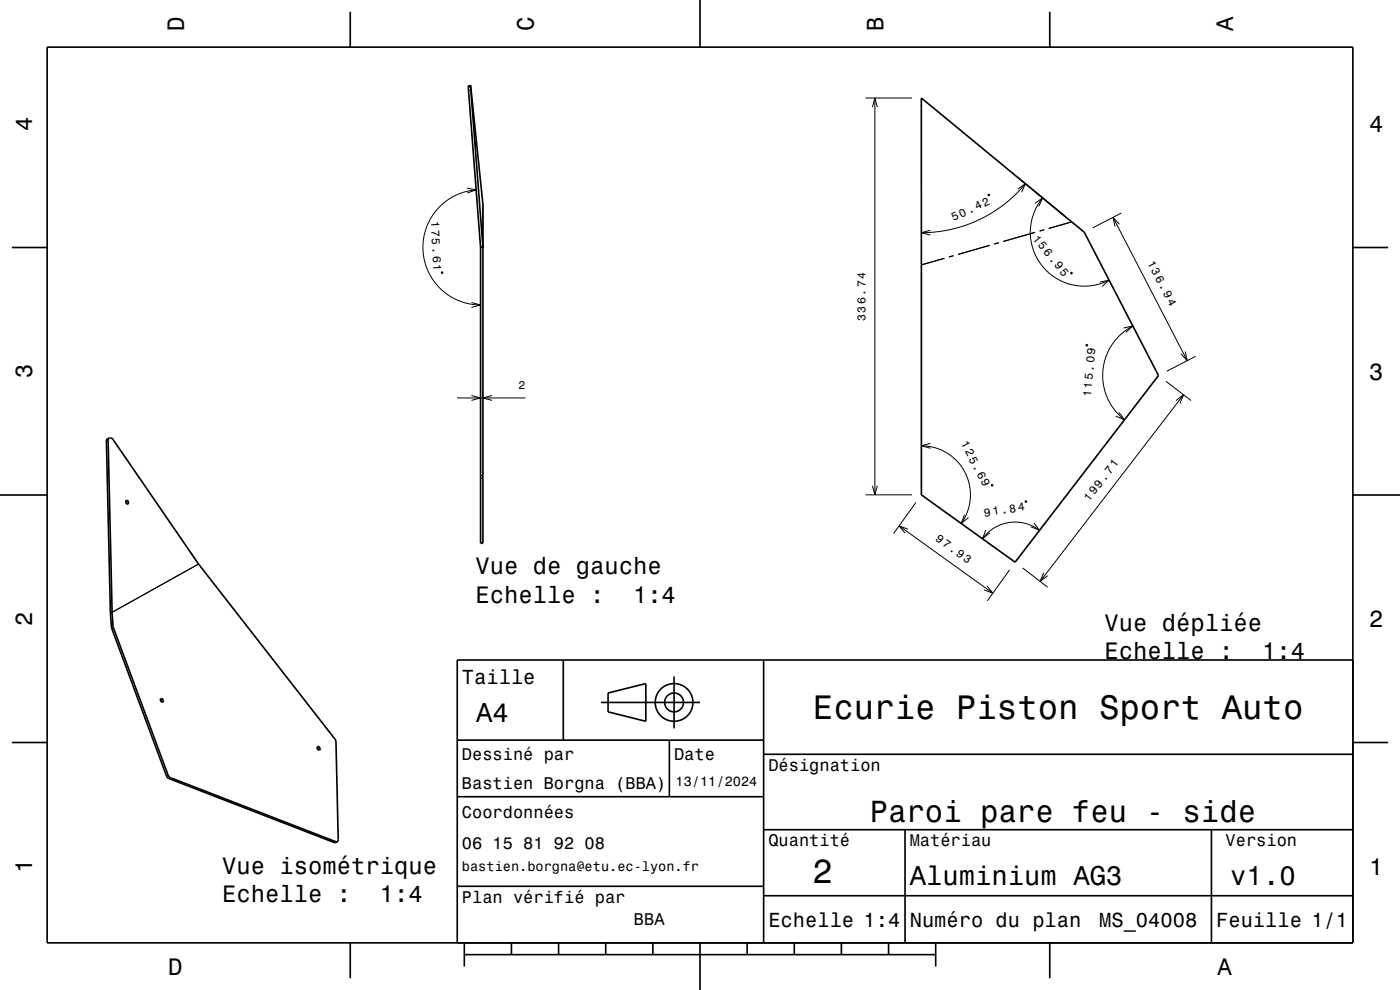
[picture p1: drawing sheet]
<svg xmlns="http://www.w3.org/2000/svg" width="297mm" height="210mm" viewBox="0 0 297 210" stroke-linecap="round" stroke-linejoin="round" font-family="sans-serif">
<g fill="none" stroke="#000" stroke-width=".21">
<path d="M99.8 18.3l-.5 .1M99.8 18.5h-.5M99.9 19.1h-.5M99 39.9l2 .4-1.9 .6M183.6 20.8h9.9M185.1 22.7l.5-1.9 .5 1.9M185.6 20.8v84.2M216 37.7l9.9 8.1M217.6 39l-2.2 2.3-2.3 2-2.5 1.7-2.8 1.6-3 1.2-3.1 .9-3.2 .5-3 .2M93.7 57.7l.3 .1-.1 .2-.3-.1zM101 40.3a12.2 12.2 0 0 0-11.3 12.6 12.2 12.2 0 0 0 12.2 11.8M102.4 52.4l-.5 .1h.5"/>
<path d="M102.4 52.4h-.5h.5M102.4 43.3v9.1M102.4 52.4h.1M197.4 48.8l-1.9 .6 1.9 .5M200.3 54.8l-4.8 1.4M200.4 54.8l-4.9 1.4M202.3 54.2l-1 .3M202.3 54.3l-1 .2M209.6 41.2h.3v.3h-.3zM209.9 52l-6.7 1.9M210 52.1l-6.7 1.9M211.9 51.5l-1 .2"/>
<path d="M211.9 51.5l-1 .3M215.9 40.1l1.7-1.1-.9 1.8M219.6 49.3l-6.8 1.9M219.6 43.1l1.6-1.1-.8 1.8M219.6 49.3l-6.7 1.9M221.2 42a11.4 11.4 0 0 0-.1 14.4 11.4 11.4 0 0 0 14.2 3M221.5 48.7l-1 .3M221.5 48.8l-.9 .2M227.2 57.8h.2v.2l-.2 .1zM227.3 47l-4.9 1.4M227.4 47.1l-4.9 1.4M233.3 59.9l2-.5-1.5 1.4"/>
<path d="M236.1 46.1l15.8 30.4M237.5 47.6l-1.4-1.5 .5 2M237.9 45.2l-6.1 3.1M100 64.2l1.9 .5-1.9 .5M230.4 73.2l.2-.1 .1 .2-.2 .1zM238.4 69.6l1.9-.4-1.5 1.3M240.3 69.2a11.8 11.8 0 0 0-1.7 19.8M251.4 74.5l.5 2-1.4-1.5M253.6 75.6l-6.1 3.1M22.9 93.4l-.3 .2M96.9 84.4h14.6M100 83.9l1.9 .5-1.9 .5"/>
<path d="M104.4 83.9l-2 .5 2 .5M195.5 94.6a10.4 10.4 0 0 1 8.4 16.4M197.4 94l-1.9 .6 1.9 .5M237.3 87.5l1.3 1.5-1.9-.7M247.4 80.9l5.3 4.1M249.5 85l1.6-1.3-.8 1.9M251.1 83.7l-30.4 39.6M101.9 115.1h.5M101.9 101.5h.5M101.9 100.9h.5M183.6 105h9.9M185.1 103l.5 2 .5-2"/>
<path d="M190.7 111.5l19.9 14.3M192.6 112.3l-1.9-.8 1.3 1.6M194.3 106.6l-4.7 6.6M204.6 109.2l-.7 1.8 1.6-1.2M209.1 112.4l-.7 1.9 1.6-1.3M210.3 102.8h.3v.3h-.3zM217.6 106.2l.2 .1-.1 .3-.2-.1zM219.3 110.9l1.2 1.6-1.8-.8M220.5 112.5a8.5 8.5 0 0 0-12.1 1.8M23.6 130l-.2 .1h.2M23.6 130v.1M23.8 130l-.2 .1"/>
<path d="M23.8 129.9l18.3-10.3-18.5 10.4M23.8 129.7l-.4 .3h.2M24 132.9l-.3 .1M24.1 133.2l-.4 .1M209.4 124.3l1.2 1.5-1.8-.7M214.2 120.9l-4.7 6.6M216.9 120.5l5.3 4.1M221.4 121.5l-.7 1.8 1.5-1.2M35.6 164.4l-.3 .2M36.2 165l-.4 .1M71.2 178.5l-.3 .2"/>
</g>
<g fill="none" stroke="#000" stroke-width=".35">
<path d="M10 10h277v190h-277zM74.3 2.5v7.5M99.3 18.2h.5l2.6 25.2v71.8h-.5v-62.8zM99.8 18.2l2.6 34.2M148.5 0v10M222.7 2.5v7.5M100.9 30.1l.1 .9zM195.5 20.8l34.5 28.5 15.8 30.4-30.5 39.6-19.8-14.3zM2.5 52.5h7.5M287 52.5h7.5M23.2 92.9l-.5 .3-.1 .4 .8 36.4 .3 3 11.7 31.8 .4 .3 35.1 13.6 .6-.2M23.2 92.9h.5l.3 .3 18.1 26.4"/>
<path d="M23.2 92.9l-.3 .5 .9 36.5M0 105h10M26.7 106.3l.2 .6M26.8 106.1l.3 .1a.43 .43 0 0 1-.1 .7h-.1a.49 .49 0 0 1-.1-.8zM42.1 119.6v.1M42.1 119.7l29.1 37.2 .1 .5 .5 20.7-.3 .4M287 105h10M23.8 129.9l.3 3.3 11.8 31.6 35.3 13.7h.3M23.8 129.9h.1M119.5 140v17M162 140v60M287 140h-190v60"/>
<path d="M2.5 157.5h7.5M34 148.4l.3 .5M34.1 148.2h.3a.43 .43 0 0 1 0 .8 .49 .49 0 0 1-.3-.8zM67.3 158.6l.2 .5M67.4 158.4h.1a.49 .49 0 0 1 .3 .7h-.3a.48 .48 0 0 1-.1-.7zM97 157h65M127.5 149h21M129 147l8-2v8l-8-2zM142 157v12M143 143.5v11M287 157.5h7.5M97 169h65"/>
<path d="M162 176h125M162 160h125M192 176v24M257 176v24M97 188h65M162 190h125M74.3 200v7.5M98.5 202.5h100M98.5 200v5M108.5 200v2.5M118.5 200v2.5M128.5 200v2.5"/>
<path d="M138.5 200v2.5M148.5 200v10M158.5 200v2.5M168.5 200v2.5M178.5 200v2.5M188.5 200v2.5M198.5 200v5M222.7 200v7.5"/>
<circle cx="143" cy="149" r="2"/>
<circle cx="143" cy="149" r="4"/>
</g>
<g font-size="7.2">
<text x="172.5" y="152.6">Ecurie Piston Sport Auto</text>
<text x="172.3" y="187.3">2</text>
</g>
<text font-size="6.5" x="184.5" y="174.5">Paroi pare feu - side</text>
<g font-size="5.8">
<text x="101" y="153.1">A4</text>
<text x="193" y="187.6">Aluminium AG3</text>
<text x="261" y="187.6">v1.0</text>
</g>
<g font-size="5">
<text x="39" y="6.5" transform="rotate(-90 39 6.5)">D</text>
<text x="113.2" y="6.5" transform="rotate(-90 113.2 6.5)">C</text>
<text x="187.4" y="6.5" transform="rotate(-90 187.4 6.5)">B</text>
<text x="261.6" y="6.5" transform="rotate(-90 261.6 6.5)">A</text>
<text x="6.8" y="27.8" transform="rotate(-90 6.8 27.8)">4</text>
<text x="290.5" y="28.1">4</text>
<text x="6.8" y="80.3" transform="rotate(-90 6.8 80.3)">3</text>
<text x="290.5" y="80.6">3</text>
<text x="100.9" y="121.8">Vue de gauche</text>
<text x="100.9" y="127.9">Echelle :</text>
<text x="134.3" y="127.9">1:4</text>
<text x="6.8" y="132.8" transform="rotate(-90 6.8 132.8)">2</text>
<text x="234.3" y="133.8">Vue dépliée</text>
<text x="290.5" y="133.1">2</text>
<text x="234.3" y="139.9">Echelle :</text>
<text x="267.7" y="139.9">1:4</text>
<text x="6.8" y="185.3" transform="rotate(-90 6.8 185.3)">1</text>
<text x="47.2" y="185.4">Vue isométrique</text>
<text x="290.5" y="185.6">1</text>
<text x="47.2" y="191.4">Echelle :</text>
<text x="80.6" y="191.4">1:4</text>
<text x="35.7" y="206.8">D</text>
<text x="258.3" y="206.8">A</text>
</g>
<g font-size="4.3">
<text x="98" y="145.2">Taille</text>
<text x="163" y="196.6">Echelle 1:4</text>
<text x="193" y="196.6">Numéro du plan</text>
<text x="233.2" y="196.6">MS_04008</text>
<text x="258" y="196.6">Feuille 1/1</text>
</g>
<g font-size="3.6">
<text x="98" y="161.3">Dessiné par</text>
<text x="143" y="161.3">Date</text>
<text x="98" y="167.5">Bastien Borgna (BBA)</text>
<text x="163" y="163.5">Désignation</text>
<text x="98" y="173.5">Coordonnées</text>
<text x="163" y="179.5">Quantité</text>
<text x="193" y="179.5">Matériau</text>
<text x="260" y="179.5">Version</text>
<text x="98" y="180.2">06 15 81 92 08</text>
<text x="98" y="191.5">Plan vérifié par</text>
<text x="134.5" y="196.3">BBA</text>
</g>
<g font-size="2.9">
<text x="143.3" y="166.8">13/11/2024</text>
<text x="98" y="184.8">bastien.borgna@etu.ec-lyon.fr</text>
</g>
<g font-size="2.5">
<text x="91.5" y="47" transform="rotate(88 91.5 47)">175.61</text>
<text x="219" y="50.6" transform="rotate(51 219 50.6)">156.95</text>
<text x="243.3" y="55.7" transform="rotate(63 243.3 55.7)">136.94</text>
<text x="231.5" y="84.3" transform="rotate(-85 231.5 84.3)">115.09</text>
<text x="203.8" y="94.1" transform="rotate(63 203.8 94.1)">125.69</text>
<text x="208.9" y="109.6" transform="rotate(-9 208.9 109.6)">91.84</text>
</g>
<g font-size="2.4">
<text x="202.3" y="46.9" transform="rotate(-26 202.3 46.9)">50.42</text>
<text x="183.6" y="68.1" transform="rotate(-90 183.6 68.1)">336.74</text>
<text x="110" y="82.4">2</text>
<text x="231.1" y="106.5" transform="rotate(-52 231.1 106.5)">199.71</text>
<text x="198.3" y="114.5" transform="rotate(36 198.3 114.5)">97.93</text>
</g>
</svg>
